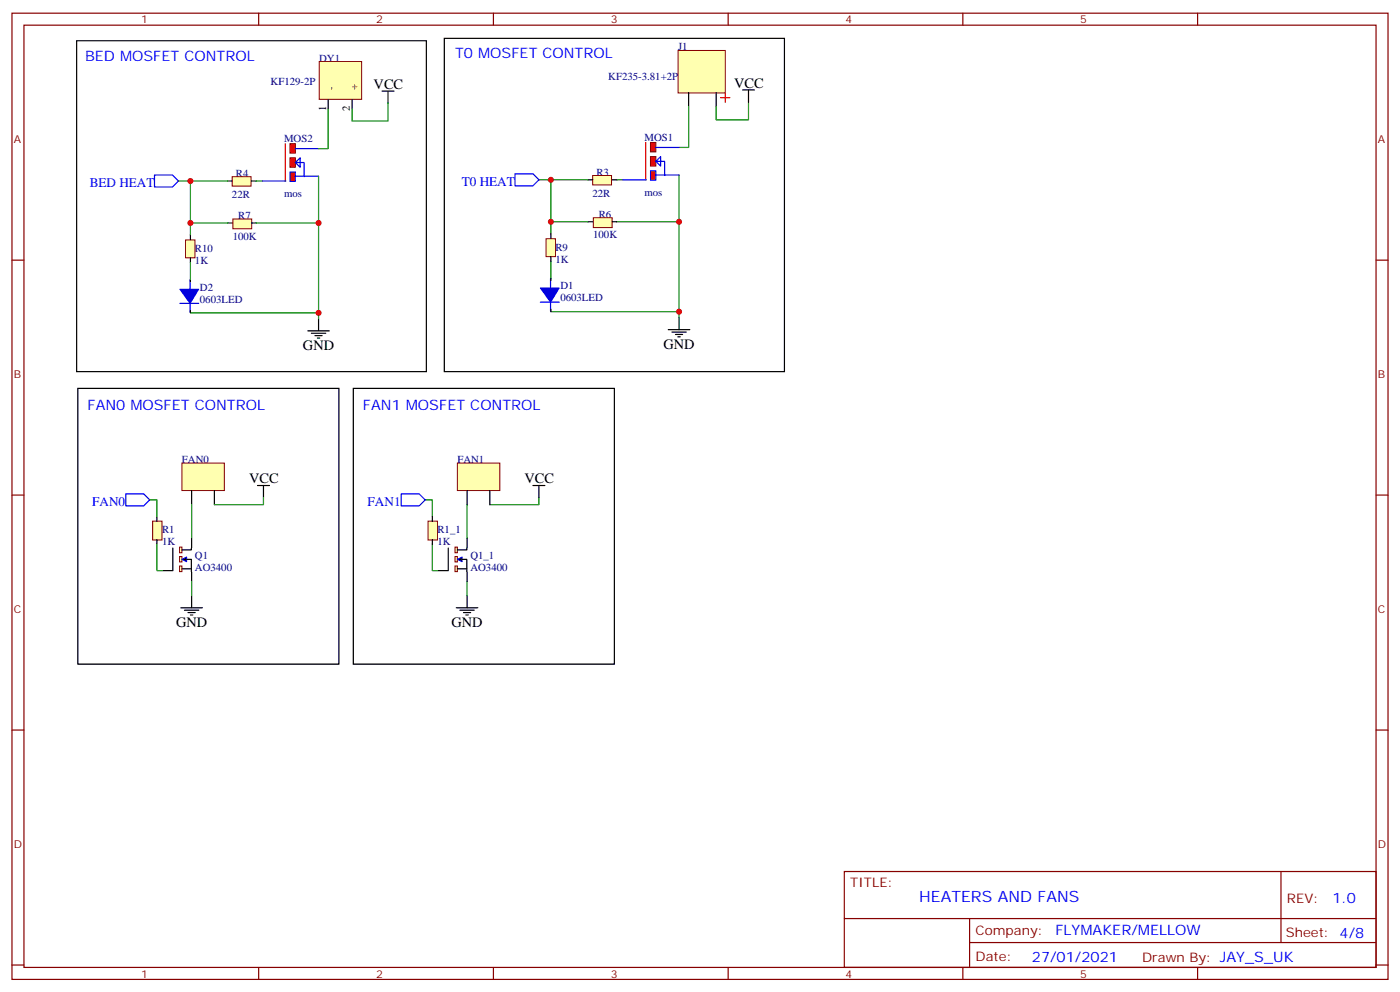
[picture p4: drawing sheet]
<svg xmlns="http://www.w3.org/2000/svg" width="412mm" height="292mm" viewBox="0 0 412 292" stroke-linecap="round" stroke-linejoin="round" font-family="sans-serif">
<g fill="none" stroke="#870000" stroke-width=".35">
<path d="M3.5 3.9h405.4v284.3h-405.4zM7.1 7.4h398.2v277.3h-398.2zM76.2 3.9v3.5M145.3 3.9v3.5M214.5 3.9v3.5M283.6 3.9v3.5M352.8 3.9v3.5M3.5 76.6h3.6M405.3 76.6h3.6M3.5 145.7h3.6M405.3 145.7h3.6M3.5 214.8h3.6"/>
<path d="M405.3 214.8h3.6M248.7 256.5h156.6v28.2h-156.6zM377.3 256.5v20.9M248.7 270.3h156.5M285.6 277.4h119.6M285.6 270.3v14.1M3.5 284h3.6M76.2 284.7v3.5M145.3 284.7v3.5M214.5 284.7v3.5M283.6 284.7v3.5M352.8 284.7v3.5"/>
<path d="M405.3 284h3.6"/>
</g>
<path d="M94 18.1h12.5v11.1h-12.5z" fill="#ffffb0" stroke="#800000" stroke-width=".29"/>
<path d="M96.7 29.3v2.8M103.7 29.3v2.8M56.1 82.2v.7M56.1 91.4v.7" fill="none" stroke="#000" stroke-width=".35"/>
<path d="M53 89.3h5.5M56 82.3v9.6" fill="none" stroke="#00f" stroke-width=".35"/>
<path d="M53 85.1h5.5l-2.5 4.2z" fill="#00f" stroke="#00f" stroke-width=".29"/>
<path d="M54.7 70.6h2.7v5.3h-2.7z" fill="#ffffb0" stroke="#800000" stroke-width=".29"/>
<path d="M56.1 69.1v1.4M56.1 75.9v1.4" fill="none" stroke="#000" stroke-width=".35"/>
<path d="M68.6 64.4h5.5v2.9h-5.5z" fill="#ffffb0" stroke="#800000" stroke-width=".29"/>
<path d="M67 65.6h1.4M74.1 65.6h1.4" fill="none" stroke="#000" stroke-width=".35"/>
<path d="M68.4 52h5.6v2.8h-5.6z" fill="#ffffb0" stroke="#800000" stroke-width=".29"/>
<path d="M67 53.3h1.4M74.1 53.3h1.4" fill="none" stroke="#000" stroke-width=".35"/>
<path d="M84 42.3v11.1" fill="none" stroke="#f00" stroke-width=".35"/>
<path d="M85.4 50.6h1.6v2.8h-1.6z" fill="#f00" stroke="#00f" stroke-width=".29"/>
<g fill="#f00" stroke="#800000" stroke-width=".29">
<path d="M85.4 46.4h1.6v2.8h-1.6z"/>
<path d="M85.4 42.3h1.6v2.8h-1.6z"/>
</g>
<path d="M45.5 51.5h5.3l1.8 1.8-1.8 1.7h-5.3zM77.3 53.3h6.9M86.9 51.9h6.9M86.9 43.7h6.9M87 47.8h2.6v4.2M87 47.8l1.4-1.4v2.8z" fill="none" stroke="#00f" stroke-width=".35"/>
<path d="M112.5 26.8h3.6M114.3 26.8v3.5M90.7 97.4h6.3M91.7 98.1h4.3M92.8 98.8h2.1M93.5 99.5h.7M93.8 93.8v3.6" fill="none" stroke="#000" stroke-width=".35"/>
<path d="M96.7 32.1v11.6h-2.9M114.3 30.3v5.3h-10.6v-3.5M52.6 53.3h3.5M67 53.3h-10.9v12.3M75.5 53.3h1.8M93.8 51.9v41.9M56.1 77.3v4.9M67 65.6h-10.9v3.5M75.5 65.6h18.3M56.1 92.1h37.7" fill="none" stroke="#008700" stroke-width=".35"/>
<path d="M199.7 14.9h13.9v12.5h-13.9z" fill="#ffffb0" stroke="#800000" stroke-width=".29"/>
<path d="M202.8 27.2v4.2M211 27.2v4.2M218.7 26.5h3.5M220.5 26.5v3.5M196.8 97h6.4M197.9 97.7h4.2M199 98.4h2.1M199.7 99.1h.7M200 93.5v3.5" fill="none" stroke="#000" stroke-width=".35"/>
<path d="M212.2 28.7h2.8M213.6 27.4v2.7M190.2 41.9v11.1" fill="none" stroke="#f00" stroke-width=".35"/>
<path d="M202.8 31.4v12h-2.8M220.5 30v5.3h-9.5v-3.9M158.7 52.9h3.6M173.2 52.9h-10.9v12.4M181.7 52.9h1.7M200 51.5v42M162.3 76.9v4.9M173.2 65.3h-10.9v3.5M181.7 65.3h18.3M162.3 91.7h37.7" fill="none" stroke="#008700" stroke-width=".35"/>
<path d="M151.7 51.2h5.3l1.7 1.7-1.7 1.8h-5.3z" fill="none" stroke="#00f" stroke-width=".35"/>
<path d="M191.6 50.3h1.6v2.7h-1.6z" fill="#f00" stroke="#00f" stroke-width=".29"/>
<g fill="#f00" stroke="#800000" stroke-width=".29">
<path d="M191.6 46.1h1.6v2.8h-1.6z"/>
<path d="M191.6 41.9h1.6v2.8h-1.6z"/>
</g>
<path d="M183.4 52.9h7M193.1 51.5h6.9M193.1 43.4h6.9M193.2 47.5h2.6v4.1M193.2 47.5l1.4-1.4v2.8z" fill="none" stroke="#00f" stroke-width=".35"/>
<path d="M174.6 51.6h5.5v2.8h-5.5z" fill="#ffffb0" stroke="#800000" stroke-width=".29"/>
<path d="M173.2 52.9h1.4M180.3 52.9h1.4" fill="none" stroke="#000" stroke-width=".35"/>
<path d="M174.8 64.1h5.5v2.9h-5.5z" fill="#ffffb0" stroke="#800000" stroke-width=".29"/>
<path d="M173.2 65.3h1.4M180.3 65.3h1.4" fill="none" stroke="#000" stroke-width=".35"/>
<path d="M160.8 70.3h2.8v5.2h-2.8z" fill="#ffffb0" stroke="#800000" stroke-width=".29"/>
<path d="M22.6 12h103v97.4h-103zM130.9 11.3h100.2v98.1h-100.2zM162.3 68.8v1.4M162.3 75.5v1.4M162.3 81.8v.7M162.3 91v.7" fill="none" stroke="#000" stroke-width=".35"/>
<path d="M159.2 88.9h5.5M162.2 82v9.6" fill="none" stroke="#00f" stroke-width=".35"/>
<path d="M159.2 84.8h5.5l-2.5 4.1z" fill="#00f" stroke="#00f" stroke-width=".29"/>
<g fill="#ffffb0" stroke="#800000" stroke-width=".29">
<path d="M52.9 166.6h.7v1.6h-.7z"/>
<path d="M52.9 163.8h.7v1.6h-.7z"/>
<path d="M52.9 161h.7v1.7h-.7z"/>
</g>
<path d="M56.4 158.4v2.8M48 167.9h2.8M50.9 161.3v6.6M53.6 167.4h2.8M55 164.6h1.4v3.6M56.4 161.3v.5h-2.8M56.4 168.3v2.8" fill="none" stroke="#000" stroke-width=".35"/>
<path d="M53.6 164.6l1.4-.7v1.4z" fill="#000" stroke="#00f" stroke-width=".29"/>
<path d="M44.9 153.4h2.8v5.5h-2.8z" fill="#ffffb0" stroke="#800000" stroke-width=".29"/>
<path d="M46.2 152v1.4M46.2 158.8v1.4" fill="none" stroke="#000" stroke-width=".35"/>
<path d="M53.6 136.3h12.5v8.1h-12.5z" fill="#ffffb0" stroke="#800000" stroke-width=".29"/>
<g fill="none" stroke="#000" stroke-width=".35">
<path d="M22.9 114.3h76.9v81.1h-76.9zM104.1 114.3h76.9v81.1h-76.9zM56.4 144.4v4.1M63.1 144.4v4.1M75.8 142.9h3.6M77.6 142.9v3.5M157 142.9h3.5M158.7 142.9v3.5M53.3 178.9h6.3M54.3 179.6h4.3M56.4 175.3v3.6M134.4 178.9h6.4"/>
<path d="M135.5 179.6h4.2M137.6 175.3v3.6M55.4 180.3h2.1M56.1 181h.7M136.5 180.3h2.1M137.2 181h.7"/>
</g>
<path d="M44.1 147.1h2.1v4.9M56.4 148.5v9.9M77.6 146.4v2.1h-14.5M125.2 147.1h2.2v4.9M137.6 148.5v9.9M158.7 146.4v2.1h-14.4M46.2 160.2v7.7h1.8M56.4 171.1v4.2M127.4 160.2v7.7h1.7M137.6 171.1v4.2" fill="none" stroke="#008700" stroke-width=".35"/>
<path d="M37 145.3h5.3l1.8 1.8-1.8 1.8h-5.3zM118.2 145.3h5.3l1.7 1.8-1.7 1.8h-5.3z" fill="none" stroke="#00f" stroke-width=".35"/>
<path d="M134.7 136.3h12.5v8.1h-12.5z" fill="#ffffb0" stroke="#800000" stroke-width=".29"/>
<path d="M137.6 144.4v4.1M144.3 144.4v4.1" fill="none" stroke="#000" stroke-width=".35"/>
<path d="M126.1 153.4h2.8v5.5h-2.8z" fill="#ffffb0" stroke="#800000" stroke-width=".29"/>
<path d="M127.4 152v1.4M127.4 158.8v1.4" fill="none" stroke="#000" stroke-width=".35"/>
<g fill="#ffffb0" stroke="#800000" stroke-width=".29">
<path d="M134 166.6h.7v1.6h-.7z"/>
<path d="M134 163.8h.7v1.6h-.7z"/>
<path d="M134 161h.7v1.7h-.7z"/>
</g>
<path d="M137.6 158.4v2.8M129.1 167.9h2.8M132 161.3v6.6M134.7 167.4h2.8M136.1 164.6h1.4v3.6M137.5 161.3v.5h-2.8M137.6 168.3v2.8" fill="none" stroke="#000" stroke-width=".35"/>
<path d="M134.7 164.6l1.4-.7v1.4z" fill="#000" stroke="#00f" stroke-width=".29"/>
<g fill="#c00">
<circle cx="56.1" cy="65.6" r=".88"/>
<circle cx="56.1" cy="53.3" r=".88"/>
<circle cx="93.8" cy="92.1" r=".88"/>
<circle cx="93.8" cy="65.6" r=".88"/>
<circle cx="200" cy="65.3" r=".88"/>
<circle cx="200" cy="91.7" r=".88"/>
<circle cx="162.3" cy="52.9" r=".88"/>
<circle cx="162.3" cy="65.3" r=".88"/>
</g>
<text font-size="4.6" fill="#00f" x="270.8" y="265.5">HEATERS AND FANS</text>
<g font-size="4.2" fill="#00f">
<text x="25" y="18">BED MOSFET CONTROL</text>
<text x="134.1" y="16.9">T0 MOSFET CONTROL</text>
<text x="25.8" y="120.6">FAN0 MOSFET CONTROL</text>
<text x="106.9" y="120.6">FAN1 MOSFET CONTROL</text>
<text x="392.5" y="265.7">1.0</text>
<text x="310.9" y="275.3">FLYMAKER/MELLOW</text>
<text x="304" y="283.1">27/01/2021</text>
</g>
<g font-size="4.2">
<text x="110.1" y="26.1">VCC</text>
<text x="216.3" y="25.8">VCC</text>
<text x="89.3" y="103">GND</text>
<text x="195.4" y="102.7">GND</text>
<text x="73.4" y="142.2">VCC</text>
<text x="154.5" y="142.2">VCC</text>
<text x="51.9" y="184.5">GND</text>
<text x="133" y="184.5">GND</text>
</g>
<g font-size="3.9" fill="#00f">
<text x="26.4" y="55">BED HEAT</text>
<text x="136" y="54.7">T0 HEAT</text>
<text x="27.2" y="148.9">FAN0</text>
<text x="108.3" y="148.9">FAN1</text>
</g>
<g font-size="3.9" fill="#800">
<text x="250.5" y="261.1">TITLE:</text>
<text x="379.1" y="265.7">REV:</text>
<text x="287.4" y="275.3">Company:</text>
<text x="378.7" y="275.9">Sheet: 4/8</text>
<text x="287.4" y="282.9">Date:</text>
<text x="336.4" y="283">Drawn By: JAY_S_UK</text>
</g>
<g font-size="3.2" fill="#800">
<text x="41.6" y="6.9">1</text>
<text x="110.8" y="6.9">2</text>
<text x="179.9" y="6.9">3</text>
<text x="249.1" y="6.9">4</text>
<text x="318.2" y="6.9">5</text>
<text x="4.1" y="42">A</text>
<text x="405.9" y="42">A</text>
<text x="4.1" y="111.1">B</text>
<text x="405.9" y="111.1">B</text>
<text x="4.1" y="180.3">C</text>
<text x="405.9" y="180.3">C</text>
<text x="4.1" y="249.4">D</text>
<text x="405.9" y="249.4">D</text>
<text x="41.6" y="287.7">1</text>
<text x="110.8" y="287.7">2</text>
<text x="179.9" y="287.7">3</text>
<text x="249.1" y="287.7">4</text>
<text x="318.2" y="287.7">5</text>
</g>
<g font-size="3.2" fill="#000080">
<text x="199.7" y="14.9">J1</text>
<text x="94" y="18.1">DY1</text>
<text x="179.2" y="23.6">KF235-3.81+2P</text>
<text x="79.7" y="25">KF129-2P</text>
<text x="83.7" y="41.9">MOS2</text>
<text x="189.9" y="41.6">MOS1</text>
<text x="69.5" y="52.2">R4</text>
<text x="175.7" y="51.8">R3</text>
<text x="68.3" y="58.2">22R</text>
<text x="83.7" y="58">mos</text>
<text x="174.5" y="57.8">22R</text>
<text x="189.9" y="57.6">mos</text>
<text x="70.2" y="64.5">R7</text>
<text x="176.4" y="64.2">R6</text>
<text x="68.5" y="70.5">100K</text>
<text x="174.7" y="70.2">100K</text>
<text x="57.4" y="77.7">1K</text>
<text x="57.4" y="74.1">R10</text>
<text x="163.6" y="77.3">1K</text>
<text x="163.6" y="73.8">R9</text>
<text x="58.9" y="89">0603LED</text>
<text x="58.9" y="85.5">D2</text>
<text x="165.1" y="88.7">0603LED</text>
<text x="165.1" y="85.2">D1</text>
<text x="53.6" y="136.3">FAN0</text>
<text x="134.7" y="136.3">FAN1</text>
<text x="47.7" y="160.4">1K</text>
<text x="47.7" y="156.9">R1</text>
<text x="128.9" y="160.4">1K</text>
<text x="128.9" y="156.9">R1_1</text>
<text x="57.4" y="168">AO3400</text>
<text x="57.4" y="164.5">Q1</text>
<text x="138.6" y="168">AO3400</text>
<text x="138.6" y="164.5">Q1_1</text>
</g>
<g font-size="3.2">
<text x="98.4" y="26.4" transform="rotate(-90 98.4 26.4)">-</text>
<text x="105.3" y="26.4" transform="rotate(-90 105.3 26.4)">+</text>
<text x="96.1" y="32.6" transform="rotate(-90 96.1 32.6)">1</text>
<text x="103" y="32.6" transform="rotate(-90 103 32.6)">2</text>
</g>
</svg>
